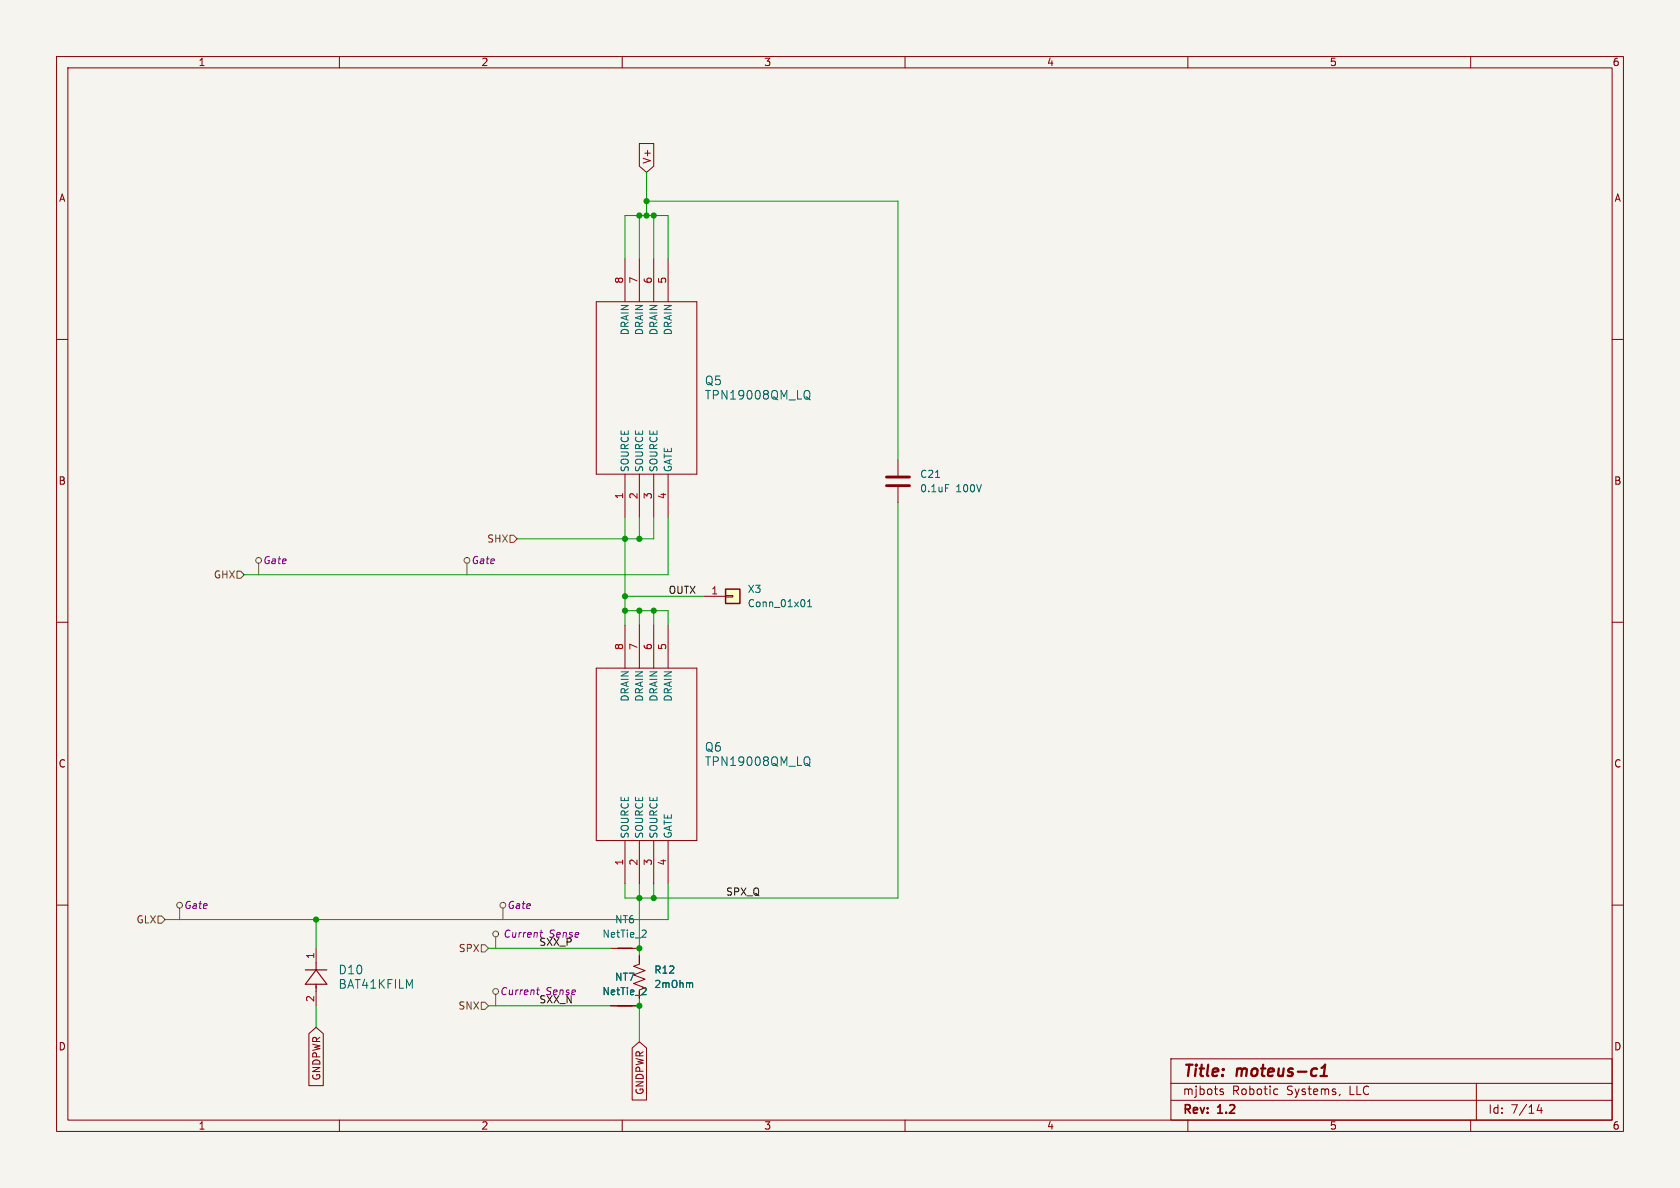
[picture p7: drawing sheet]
<svg xmlns="http://www.w3.org/2000/svg" width="297mm" height="210mm" viewBox="0 0 297 210" stroke-linecap="round" stroke-linejoin="round" font-family="sans-serif">
<path d="M0 0h297v210h-297z" fill="#f5f4ef" stroke="#f5f4ef" stroke-width=".18"/>
<g fill="none" stroke="#840000" stroke-width=".18">
<path d="M10 10h277v190h-277zM12 12h273v186h-273zM60 10v2M110 10v2M160 10v2M210 10v2M260 10v2M10 60h2M285 60h2M10 110h2M285 110h2M10 160h2"/>
<path d="M107.9 167.6h5.1M285 160h2M60 198v2M110 198v2M160 198v2M207 187.2h78v10.8h-78zM207 194.5h78M207 191.5h78M210 198v2M215.7 192.9l.5 .2 .1 .2-.2 .2-.4-.1M215.7 192.6h.5M225.5 192.5l.4 .1"/>
<path d="M225.9 193.4l-.4 .1M236.9 193.4l-.2 .3M260 198v2M261 191.5v6.5M272.1 195.2l-.4 1.1h1M272.5 195.8v1"/>
</g>
<path d="M233.4 190.2h1.2M233.6 188.8l.7-.6-.3 2" fill="none" stroke="#840000" stroke-width=".4"/>
<path d="M109.2 167.6h2.6" fill="none" stroke="#840000" stroke-width=".25"/>
<path d="M114 164.4l.2 .3v.3l-.7 .7h.7" fill="none" stroke="#006464" stroke-width=".18"/>
<path d="M128.3 104.1h2.5v2.6h-2.5z" fill="#ffffc2"/>
<path d="M128.3 104.1h2.5v2.6h-2.5zM109.2 177.8h2.6" fill="none" stroke="#840000" stroke-width=".25"/>
<g fill="none" stroke="#840000" stroke-width=".18">
<path d="M113 25.4h2.6v4l-1.3 1.1-1.3-1.1zM105.4 53.3h17.8v30.5h-17.8zM110.5 45.7v7.6M113 45.7v7.6M115.6 45.7v7.6M118.1 45.7v7.6M110.5 83.8v7.6M113 83.8v7.6M115.6 83.8v7.6M118.1 83.8v7.6M158.7 81.3v2.8M158.7 86.1v2.8"/>
<path d="M105.4 118.1h17.8v30.5h-17.8zM110.5 110.5v7.6M113 110.5v7.6M115.6 110.5v7.6M118.1 110.5v7.6M124.5 105.4h3.8M128.3 105.3h1.2v.2h-1.2zM110.5 148.6v7.6M113 148.6v7.6M115.6 148.6v7.6M118.1 148.6v7.6M55.9 167.6v2.6"/>
<path d="M55.9 175.3v2.5M107.9 177.8h5.1M113 168.9v1.5l-1 .4 2 .8-2 .7 2 .8-2 .8 2 .7-1 .4M54.6 182.7l1.3-1.1 1.3 1.1v9.2h-2.6zM111.8 185.3l1.2-1.1 1.3 1.1v9.2h-2.5z"/>
</g>
<path d="M142.5 69a.51 .51 0 0 1 .7 .5v.5a.51 .51 0 0 1-.7 .5M142.7 70.3l.5 .4M165.4 84.4h.7M167.1 85.7h.7M142.8 107.3h.7M142.8 106.4l.3-.4v1.3M142.5 133.8a.51 .51 0 0 1 .7 .5v.5a.51 .51 0 0 1-.7 .5M142.7 135l.5 .5M114 174.6l.2 .2v.3l-.7 .7h.7M122.3 173.7l.2 .2v.7" fill="none" stroke="#006464" stroke-width=".18"/>
<path d="M156.7 84.3h4.1M156.7 85.9h4.1" fill="none" stroke="#840000" stroke-width=".51"/>
<path d="M54 171.5h3.8M55.9 170.2v1.3M55.9 174v1.3M55.9 171.5l1.9 2.5h-3.8z" fill="none" stroke="#840000" stroke-width=".2"/>
<g fill="none" stroke="#484848" stroke-width=".18">
<path d="M45.7 99.6v2M82.5 99.6v2M31.7 160.5v2.1M87.6 165.6v2M87.6 175.8v2M88.9 160.5v2.1"/>
<circle cx="45.7" cy="99.1" r=".51"/>
<circle cx="82.6" cy="99.1" r=".51"/>
<circle cx="31.8" cy="160" r=".51"/>
<circle cx="87.6" cy="165.1" r=".51"/>
<circle cx="87.6" cy="175.3" r=".51"/>
<circle cx="88.9" cy="160" r=".51"/>
</g>
<path d="M94.9 175h.5M95.1 174.6l-.1 1.1M95.4 164.8h.5M95.7 164.4l-.2 1.1" fill="none" stroke="#840084" stroke-width=".18"/>
<path d="M90.2 94.6h.6l.6 .7-.6 .6h-.6zM41.9 101h.6l.7 .6-.7 .6h-.6zM27.9 161.9h.7l.6 .7-.6 .6h-.7zM85.1 167h.6l.7 .6-.7 .7h-.6zM85.1 177.2h.6l.7 .6-.7 .6h-.6z" fill="none" stroke="#725600" stroke-width=".18"/>
<g fill="none" stroke="#009600" stroke-width=".18">
<path d="M113 38.1v7.6M114.3 30.5v7.6M114.3 35.6h44.4v45.7M115.6 38.1v7.6M110.5 45.7v-7.6h7.6v7.6M110.5 91.4v19.1M113 91.4v3.9M115.6 91.4v3.9h-24.2M118.1 91.4v10.2h-74.9M158.7 88.9v69.9h-48.2v-2.6M110.5 108h7.6v2.5M110.5 105.4h14"/>
<path d="M113 108v2.5M115.6 108v2.5M113 156.2v12.7M115.6 156.2v2.6M118.1 156.2v6.4h-88.9M55.9 162.6v5M55.9 177.8v3.8M86.4 167.6h21.5M86.4 177.8h21.5M113 176.5v7.7"/>
</g>
<g fill="#009600" stroke="#009600" stroke-width=".18">
<circle cx="110.5" cy="108" r=".46"/>
<circle cx="113" cy="108" r=".46"/>
<circle cx="110.5" cy="95.3" r=".46"/>
<circle cx="113" cy="95.3" r=".46"/>
<circle cx="115.6" cy="38.1" r=".46"/>
<circle cx="110.5" cy="105.4" r=".46"/>
<circle cx="113" cy="38.1" r=".46"/>
<circle cx="114.3" cy="38.1" r=".46"/>
<circle cx="114.3" cy="35.6" r=".46"/>
<circle cx="113" cy="167.6" r=".46"/>
<circle cx="113" cy="158.8" r=".46"/>
<circle cx="115.6" cy="158.8" r=".46"/>
<circle cx="115.6" cy="108" r=".46"/>
<circle cx="113" cy="177.8" r=".46"/>
<circle cx="55.9" cy="162.6" r=".46"/>
</g>
<g font-size="2.8" fill="#840000">
<text x="209" y="190.9">Title:</text>
<text x="218.7" y="190.9">moteus-c1</text>
</g>
<g font-size="2.1" fill="#006464">
<text x="124.5" y="68.3">Q5</text>
<text x="124.5" y="70.8">TPN19008QM_LQ</text>
<text x="124.5" y="133.1">Q6</text>
<text x="124.5" y="135.6">TPN19008QM_LQ</text>
<text x="59.7" y="172.4">D10</text>
<text x="59.7" y="175">BAT41KFILM</text>
</g>
<g font-size="2.1" fill="#840000">
<text x="209" y="197.3">Rev:</text>
<text x="209" y="193.8">mjbots</text>
<text x="215.4" y="197.3">1.2</text>
<text x="217.8" y="193.8">Robotic</text>
<text x="227.5" y="193.8">Systems,</text>
<text x="238.7" y="193.8">LLC</text>
<text x="263" y="197.1">Id:</text>
<text x="267.1" y="197.1">7/14</text>
</g>
<g font-size="1.8" fill="#840000">
<text x="35" y="11.9">1</text>
<text x="85" y="11.9">2</text>
<text x="135" y="11.9">3</text>
<text x="185" y="11.9">4</text>
<text x="235" y="11.9">5</text>
<text x="285" y="11.9">6</text>
<text x="115.3" y="29.1" transform="rotate(-90 115.3 29.1)">V+</text>
<text x="10.3" y="35.9">A</text>
<text x="285.3" y="35.9">A</text>
<text x="10.3" y="85.9">B</text>
<text x="285.3" y="85.9">B</text>
<text x="10.3" y="135.9">C</text>
<text x="285.3" y="135.9">C</text>
<text x="10.3" y="185.9">D</text>
<text x="285.3" y="185.9">D</text>
<text x="56.8" y="191.1" transform="rotate(-90 56.8 191.1)">GNDPWR</text>
<text x="114" y="193.6" transform="rotate(-90 114 193.6)">GNDPWR</text>
<text x="35" y="199.9">1</text>
<text x="85" y="199.9">2</text>
<text x="135" y="199.9">3</text>
<text x="185" y="199.9">4</text>
<text x="235" y="199.9">5</text>
<text x="285" y="199.9">6</text>
</g>
<g font-size="1.8" fill="#a90000">
<text x="110.2" y="50.2" transform="rotate(-90 110.2 50.2)">8</text>
<text x="112.8" y="50.2" transform="rotate(-90 112.8 50.2)">7</text>
<text x="115.3" y="50.2" transform="rotate(-90 115.3 50.2)">6</text>
<text x="117.9" y="50.2" transform="rotate(-90 117.9 50.2)">5</text>
<text x="110.2" y="88.3" transform="rotate(-90 110.2 88.3)">1</text>
<text x="112.8" y="88.3" transform="rotate(-90 112.8 88.3)">2</text>
<text x="115.3" y="88.3" transform="rotate(-90 115.3 88.3)">3</text>
<text x="117.9" y="88.3" transform="rotate(-90 117.9 88.3)">4</text>
<text x="125.7" y="105.2">1</text>
<text x="110.2" y="115" transform="rotate(-90 110.2 115)">8</text>
<text x="112.8" y="115" transform="rotate(-90 112.8 115)">7</text>
<text x="115.3" y="115" transform="rotate(-90 115.3 115)">6</text>
<text x="117.9" y="115" transform="rotate(-90 117.9 115)">5</text>
<text x="110.2" y="153.1" transform="rotate(-90 110.2 153.1)">1</text>
<text x="112.8" y="153.1" transform="rotate(-90 112.8 153.1)">2</text>
<text x="115.3" y="153.1" transform="rotate(-90 115.3 153.1)">3</text>
<text x="117.9" y="153.1" transform="rotate(-90 117.9 153.1)">4</text>
<text x="55.6" y="169.6" transform="rotate(-90 55.6 169.6)">1</text>
<text x="55.6" y="177.2" transform="rotate(-90 55.6 177.2)">2</text>
</g>
<g font-size="1.8" fill="#006464">
<text x="111.4" y="59.4" transform="rotate(-90 111.4 59.4)">DRAIN</text>
<text x="113.9" y="59.4" transform="rotate(-90 113.9 59.4)">DRAIN</text>
<text x="116.4" y="59.4" transform="rotate(-90 116.4 59.4)">DRAIN</text>
<text x="119" y="59.4" transform="rotate(-90 119 59.4)">DRAIN</text>
<text x="111.4" y="83.6" transform="rotate(-90 111.4 83.6)">SOURCE</text>
<text x="113.9" y="83.6" transform="rotate(-90 113.9 83.6)">SOURCE</text>
<text x="116.4" y="83.6" transform="rotate(-90 116.4 83.6)">SOURCE</text>
<text x="119" y="83.6" transform="rotate(-90 119 83.6)">GATE</text>
<text x="162.6" y="87.2">0.1uF</text>
<text x="162.6" y="84.7">C21</text>
<text x="169" y="87.2">100V</text>
<text x="132.1" y="107.5">Conn_01x01</text>
<text x="132.1" y="105">X3</text>
<text x="111.4" y="124.1" transform="rotate(-90 111.4 124.1)">DRAIN</text>
<text x="113.9" y="124.1" transform="rotate(-90 113.9 124.1)">DRAIN</text>
<text x="116.4" y="124.1" transform="rotate(-90 116.4 124.1)">DRAIN</text>
<text x="119" y="124.1" transform="rotate(-90 119 124.1)">DRAIN</text>
<text x="111.4" y="148.3" transform="rotate(-90 111.4 148.3)">SOURCE</text>
<text x="113.9" y="148.3" transform="rotate(-90 113.9 148.3)">SOURCE</text>
<text x="116.4" y="148.3" transform="rotate(-90 116.4 148.3)">SOURCE</text>
<text x="119" y="148.3" transform="rotate(-90 119 148.3)">GATE</text>
<text x="106.4" y="166">NetTie_2</text>
<text x="108.6" y="163.4">NT6</text>
<text x="108.6" y="173.6">NT7</text>
<text x="115.6" y="172.3">R12</text>
<text x="106.4" y="176.1">NetTie_2</text>
<text x="115.6" y="174.9">2mOhm</text>
</g>
<g font-size="1.8" fill="#840084">
<text x="46.4" y="99.9">Gate</text>
<text x="83.2" y="99.9">Gate</text>
<text x="32.4" y="160.9">Gate</text>
<text x="89.6" y="160.9">Gate</text>
<text x="88.9" y="166">Current</text>
<text x="88.3" y="176.1">Current</text>
</g>
<g font-size="1.8" fill="#725600">
<text x="86" y="96.1">SHX</text>
<text x="37.7" y="102.5">GHX</text>
<text x="24" y="163.4">GLX</text>
<text x="81" y="168.5">SPX</text>
<text x="80.9" y="178.7">SNX</text>
</g>
<g font-size="1.8" fill="#0f0f0f">
<text x="118.1" y="105.1">OUTX</text>
<text x="128.3" y="158.4">SPX_Q</text>
<text x="95.2" y="167.3">SXX_P</text>
<text x="97" y="166">Sense</text>
<text x="95.2" y="177.5">SXX_N</text>
<text x="96.5" y="176.1">Sense</text>
</g>
</svg>
